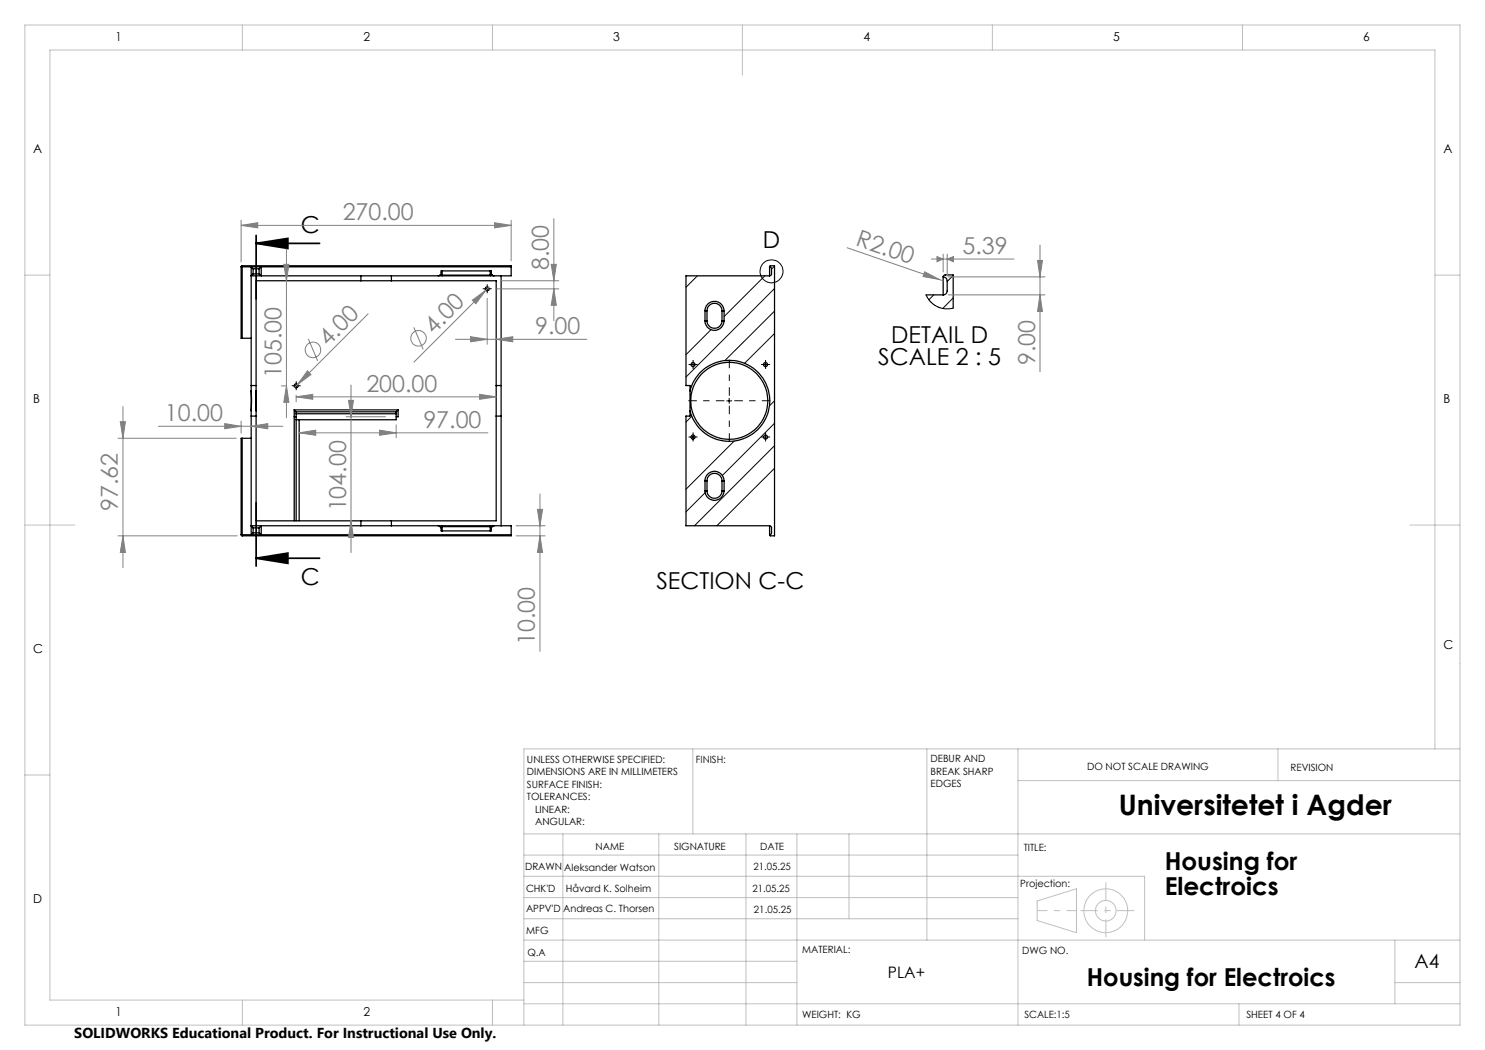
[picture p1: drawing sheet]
<svg xmlns="http://www.w3.org/2000/svg" width="297mm" height="210mm" viewBox="0 0 297 210" stroke-linecap="round" stroke-linejoin="round" font-family="sans-serif">
<g fill="none" stroke="#000" stroke-width=".25">
<path d="M48.2 53.4h.2M48.2 53.4v14.3h.2M48.4 53.2v.2M48.4 53.2h53.8v.2M48.4 53.2l-.2 .2M48.4 53.4v14.3M48.4 53.4h53.8M50.6 53.8l-.4-.4v24.8M50.6 53.8v1M50.6 54.8h1.2M50.6 53.8h1.2M51.8 53.8l.4-.4v1.8l-.4-.4"/>
<path d="M51.8 53.8v1M72.2 55.2v1M78.3 55.2v1M88 55l-.4 .2M88 55l.2-.3v-.5h10v.5l.2 .3M88 55h10.4M88.4 54.2v1M98 54.2v1M98.4 55l.4 .2M100.2 55.2v50M102.2 53.4v1.8h-52l.4-.4M153.9 53.4l.4 .3v1.1l-.4 .4"/>
<path d="M153.9 53.4l.2-.2h.8v54h-.9l-.1-.2M153.9 55.2h-16.7v21.9h.8v1.1M153.9 53.4v1.8M185.2 59h3.4M188.6 55.4a.85 .85 0 0 1 .8 .8v2a.78 .78 0 0 1-.8 .8M188.6 55.4l.3-.4h1.7v6.6M188.6 55.4v3.6M48.4 67.7h1.8M50.2 78.2v4M50.2 77.1h1M51.2 78.2v4M51.2 78.2v-22h48v48h-48v-22"/>
<path d="M99.2 77.1h1M138 78.2a8.1 8.1 0 0 1 12.5-4.7 8.1 8.1 0 0 1 0 13.3 8.1 8.1 0 0 1-12.5-4.6M138 78.2v4M141 62.2a1.91 1.91 0 0 1 1.9-1.9 1.91 1.91 0 0 1 1.9 1.9M141 64.2a1.91 1.91 0 0 0 1.9 1.9 1.91 1.91 0 0 0 1.9-1.9M141 62.2h.4M141 64.2h.4M141 62.2v2M141.4 62.2a1.5 1.5 0 0 1 1.5-1.5 1.5 1.5 0 0 1 1.5 1.5M141.4 64.2a1.5 1.5 0 0 0 1.5 1.4 1.5 1.5 0 0 0 1.5-1.4M141.4 62.2v2M144.4 62.2h.4"/>
<path d="M144.4 64.2h.4M144.4 62.2v2M144.8 62.2v2M48.4 87.7h-.2v19.3M48.4 87.7v19.3M48.4 87.7h1.8M50.2 82.2v24.8l.4-.4M50.2 83.2h1M58.8 83.4h.4M58.8 82l.4 .4M58.8 82v22.2M58.8 82h20.8"/>
<path d="M59.2 82.4v.4M59.2 82.8h20M59.2 82.4h20M59.2 82.8v21.4M59.8 84v20.2M79.2 82.4v.4M79.2 82.8v1.2h-20M79.6 82l-.4 .4M79.6 82v1.4h-.4M99.2 83.2h1M138 82.2v1h-.8v22h16.7M141 96.2a1.91 1.91 0 0 1 1.9-2 1.91 1.91 0 0 1 1.9 2"/>
<path d="M141 98.2a1.91 1.91 0 0 0 1.9 1.9 1.91 1.91 0 0 0 1.9-1.9M141 96.2h.4M141 98.2h.4M141 96.2v2M141.4 96.2a1.5 1.5 0 0 1 1.5-1.5 1.5 1.5 0 0 1 1.5 1.5M141.4 98.2a1.5 1.5 0 0 0 1.5 1.5 1.5 1.5 0 0 0 1.5-1.5M141.4 96.2v2M144.4 96.2h.4M144.4 98.2h.4M144.4 96.2v2M144.8 96.2v2M48.2 107h.2"/>
<path d="M48.2 107l.2 .2M48.4 107v.2M48.4 107h53.8M50.6 105.6l-.4-.4h52v1.8M50.6 106.6h1.2M50.6 105.6h1.2M50.6 105.6v1M51.8 105.6l.4-.4v1.8l-.4-.4M51.8 105.6v1M72.2 104.2v1M78.3 104.2v1M87.6 105.2l.4 .1"/>
<path d="M88 105.3l.2 .2v.7h10v-.6l.2-.3M88 105.3h10.4M88.4 105.2v1M98 105.2v1M98.8 105.2l-.4 .1M102.2 107v.2h-53.8M153.9 105.2l.4 .3v1.1l-.4 .4M153.9 105.2v1.8"/>
<circle cx="97.4" cy="57.8" r=".4"/>
<circle cx="59.2" cy="77.2" r=".4"/>
<circle cx="138.6" cy="72.9" r=".4"/>
<circle cx="153.1" cy="72.9" r=".4"/>
<circle cx="138.6" cy="87.4" r=".4"/>
<circle cx="145.9" cy="80.2" r="7.7"/>
<circle cx="153.1" cy="87.4" r=".4"/>
</g>
<g fill="none" stroke="#000" stroke-width=".2">
<path d="M96.9 57.8h1M97.4 57.3v1M139.5 55.2l-2.3 2.3M153 55.2l-8.2 8.1M154.9 53.2l-.6 .6M154.9 57.7l-17.7 17.7M185.2 59l.9 1.4 1.6 1 1.2 .4 1.7-.2M186.8 59l-1 1M190.6 55.1l-1.2 1.2M190.6 59.6l-2 2.1M58.7 77.2h1M59.2 76.7v1"/>
<path d="M138.1 72.9h1M138.6 72.4v1M142.2 65.9l-5 5M145.8 79.6v1.1M152.6 72.9h1M153.1 72.4v1M154.9 62.2l-9.9 9.9M154.9 66.7l-6 6M138.1 87.4h1M138.4 83.2l-1.2 1.2M138.6 86.9v1M141 98.5l-3.8 3.9"/>
<path d="M145.3 80.2h1.1M146.9 88.2l-9.7 9.7M152.6 87.4h1M153.1 86.9v1M154.9 80.2l-1 1M154.9 84.7l-10.4 10.4M154.9 89.1l-16 16.1M154.9 93.7l-11.5 11.5M154.9 107.1l-.1 .1"/>
<circle cx="154.3" cy="54.3" r="2.31"/>
</g>
<g fill="none" stroke="#808080" stroke-width=".2">
<path d="M48.2 45.1l3.3-.6v1.1zM48.2 44.1v8.3M48.2 45.1h54M56.8 52.9h1l-.5 3.3zM57.3 49.8v33.7M97.4 59.7v9.2M97.7 57.5l-14.9 14.9M98.9 44.5l3.3 .6-3.3 .5zM99.3 57.8h12.5M100.2 56.2h11.6M102.2 44.1v8.1M110.2 52.9h1.1l-.5 3.3z"/>
<path d="M110.8 57.8l.5 3.3h-1.1zM110.8 43.7v20.4M169.4 49.6l18.5 6.3M184.9 54.4l3 1.5-3.3-.6zM186.3 51.8h16.5M187.4 51.3l1.2 .5-1.2 .5zM187.9 55.9l.7 .3M188.6 50.8v3.6M189.4 51.8l1.3-.5v1zM189.4 50.8v4.4M189.7 59h19.3M189.7 55.4h19.3"/>
<path d="M207.5 52.1h1l-.5 3.3zM208 59l.5 3.3h-1zM208 49v25.4M56.3 77.2h1M57.3 77.2l.5 3.3h-1zM59.2 79.4l3.3-.5v1zM59.2 79v1.4M59.2 79.4h40M61.5 74.2l.7 .7-2.7 2zM61.7 67.8l1.8 4.4M70.2 77v33.5M73.6 62.8l-14.7 14.7"/>
<path d="M82.8 65.5l1.8 4.4M91.1 67.9h26.3M94.1 67.3l3.3 .6-3.3 .5zM94.5 60l2.7-1.9-2 2.6zM95.9 78.9l3.3 .5-3.3 .5zM99.2 67.9l3.4-.6v1.1zM23.6 87.7h23.6M24.1 84.3h1l-.5 3.4zM24.6 81.3v32.2M31.7 85.3h24.9M44.9 84.7l3.3 .6-3.3 .5zM48.2 84.2v2.4"/>
<path d="M50.2 85.3l3.4-.6v1.1zM59.8 86.6l3.3-.6v1.1zM59.8 86.6h37.8M69.2 83.4h7.9M69.7 80.1h1l-.5 3.3zM75.9 86l3.3 .6-3.3 .5zM79.2 85v2.6M108 98.8v31.5M23.6 107.2h23.8M24.6 107.2l.5 3.3h-1zM70.2 104.2l.5 3.3h-1zM103.2 107.2h5.8"/>
<path d="M103.2 105.2h5.8M107.5 101.9h1l-.5 3.3zM108 107.2l.5 3.3h-1z"/>
<circle cx="62.6" cy="70" r="1.55"/>
<circle cx="83.7" cy="67.7" r="1.56"/>
</g>
<path d="M51.2 48.7l6.4-1v2zM51.2 48.7h12.7M51.2 47.1v12.7M51.2 111.6l6.4-1v2.1zM51.2 100.5v12.7M51.2 111.6h12.7" fill="none" stroke="#000" stroke-width=".35"/>
<g fill="none" stroke="#c0c0c0" stroke-width=".2">
<path d="M5 5h287v200h-287zM48.5 5v5M98.5 5v5M148.5 5v10M198.5 5v5M248.5 5v5M5 55h5M287 55h5M5 105h10M282 105h10M5 155h5M138.6 149.8v17"/>
<path d="M185.4 149.8v38.2M203.6 149.8v55.2M203.6 156.1h88.4M255.6 149.8v6.3M287 149.8v-139.8h-277v190h94.8M292 149.8h-187.2v55.2M104.8 166.8h187.2M104.8 175.3h124.1v12.7M104.8 179.5h98.8M104.8 171h98.8M112.6 166.8v38.2M131.8 166.8v38.2"/>
<path d="M149.2 166.8v38.2M159.4 166.8v38.2M169.8 166.8v17M104.8 183.8h98.8M104.8 196.5h54.6M104.8 192.3h54.6M104.8 188h187.2M207.4 180.2l7.9-2.4v8.7l-7.9-2.4zM279 196.5h13M279 188v12.8M48.5 200v5M98.5 200v5"/>
<path d="M104.8 200.8h187.2M247.8 200.8v4.2"/>
<circle cx="221.2" cy="182.2" r="4.4"/>
<circle cx="221.2" cy="182.1" r="2.06"/>
</g>
<g fill="none" stroke="#000" stroke-width=".2" stroke-dasharray="15.2 1.3 1.3 1.3" stroke-linecap="butt">
<path d="M97 57.7h-.4M97.5 57.2v-.4M97.5 58.2v.4M98 57.7h.4M58.8 77.1h-.4M59.3 76.6v-.4M59.3 77.6v.4M59.8 77.1h.4M138.1 72.9h-.4M138.6 72.4v-.4M138.6 73.4v.4M139.1 72.9h.4"/>
<path d="M152.6 72.9h-.4M153.1 72.4v-.4M153.1 73.4v.4M153.6 72.9h.4M138.1 87.4h-.4M138.6 86.9v-.4M138.6 87.9v.4M139.1 87.4h.4M152.6 87.4h-.4M153.1 86.9v-.4M153.1 87.9v.4M153.6 87.4h.4"/>
</g>
<path d="M145.9 79.1v-7.2M144.9 80.1h-7.2M145.9 81.1v7.2M146.9 80.1h7.2" fill="none" stroke="#000" stroke-width=".2" stroke-dasharray="15.2 1.3 1.3 1.3" stroke-dashoffset="13.5" stroke-linecap="butt"/>
<path d="M207.5 182.1h7.8" fill="none" stroke="#c0c0c0" stroke-width=".2" stroke-dasharray="15.2 1.3 1.3 1.3" stroke-dashoffset="13.2" stroke-linecap="butt"/>
<path d="M221.2 176.5v11" fill="none" stroke="#c0c0c0" stroke-width=".2" stroke-dasharray="15.2 1.3 1.3 1.3" stroke-dashoffset="11.6" stroke-linecap="butt"/>
<path d="M216.1 182.1h10.8" fill="none" stroke="#c0c0c0" stroke-width=".2" stroke-dasharray="15.2 1.3 1.3 1.3" stroke-dashoffset="11.8" stroke-linecap="butt"/>
<path d="M51.2 48.7l6.4-1v2zM51.2 111.6l6.4-1v2.1z" fill="#000"/>
<g fill="#808080">
<path d="M184.9 54.4l3 1.5-3.3-.6z"/>
<path d="M94.5 60l2.7-1.9-2 2.6z"/>
<path d="M61.5 74.2l.7 .7-2.7 2z"/>
<path d="M75.9 86l3.3 .6-3.3 .5zM59.8 86.6l3.3-.6v1.1z"/>
<path d="M44.9 84.7l3.3 .6-3.3 .5zM50.2 85.3l3.4-.6v1.1zM48.2 45.1l3.3-.6v1.1zM98.9 44.5l3.3 .6-3.3 .5zM59.2 79.4l3.3-.5v1zM95.9 78.9l3.3 .5-3.3 .5zM94.1 67.3l3.3 .6-3.3 .5zM99.2 67.9l3.4-.6v1.1z"/>
<path d="M187.4 51.3l1.2 .5-1.2 .5zM189.4 51.8l1.3-.5v1z"/>
<path d="M208 59l.5 3.3h-1zM207.5 52.1h1l-.5 3.3z"/>
<path d="M57.3 77.2l.5 3.3h-1zM56.8 52.9h1l-.5 3.3zM110.8 57.8l.5 3.3h-1.1zM110.2 52.9h1.1l-.5 3.3z"/>
<path d="M24.1 84.3h1l-.5 3.4zM24.6 107.2l.5 3.3h-1zM107.5 101.9h1l-.5 3.3zM108 107.2l.5 3.3h-1zM69.7 80.1h1l-.5 3.3zM70.2 104.2l.5 3.3h-1z"/>
</g>
<text font-size="5.6" x="223.7" y="163">Universitetet i Agder</text>
<g font-size="4.9">
<text x="232.9" y="174">Housing for</text>
<text x="232.9" y="178.9">Electroics</text>
<text x="217.4" y="197.1">Housing for Electroics</text>
</g>
<g font-size="4.7">
<text x="60.2" y="46.6">C</text>
<text x="152.6" y="49.6">D</text>
<text x="178.3" y="68.5">DETAIL D</text>
<text x="175.7" y="73">SCALE 2 : 5</text>
<text x="60.2" y="117">C</text>
<text x="131.3" y="117.8">SECTION C-C</text>
</g>
<g font-size="4.7" fill="#808080">
<text x="68.5" y="44">270.00</text>
<text x="171" y="49" transform="rotate(19 171 49)">R2.00</text>
<text x="192.5" y="50.8">5.39</text>
<text x="109.8" y="54.1" transform="rotate(-90 109.8 54.1)">8.00</text>
<text x="65.6" y="69.4" transform="rotate(-45 65.6 69.4)">4.00</text>
<text x="86.7" y="67" transform="rotate(-45 86.7 67)">4.00</text>
<text x="107.1" y="66.8">9.00</text>
<text x="56.3" y="75.6" transform="rotate(-90 56.3 75.6)">105.00</text>
<text x="207" y="73" transform="rotate(-90 207 73)">9.00</text>
<text x="73.3" y="78.3">200.00</text>
<text x="33" y="84.2">10.00</text>
<text x="84.7" y="85.5">97.00</text>
<text x="23.6" y="102.2" transform="rotate(-90 23.6 102.2)">97.62</text>
<text x="69.2" y="102.3" transform="rotate(-90 69.2 102.3)">104.00</text>
<text x="107" y="129" transform="rotate(-90 107 129)">10.00</text>
</g>
<text font-size="3.9" x="282.9" y="193.6">A4</text>
<text font-size="3.2" x="177.6" y="195.7">PLA+</text>
<text font-size="2.9" x="14.9" y="207.6">SOLIDWORKS Educational Product. For Instructional Use Only.</text>
<g font-size="2.5">
<text x="23.1" y="8.2">1</text>
<text x="72.7" y="8.2">2</text>
<text x="122.7" y="8.2">3</text>
<text x="172.7" y="8.2">4</text>
<text x="222.7" y="8.2">5</text>
<text x="272.7" y="8.2">6</text>
<text x="6.7" y="30.7">A</text>
<text x="288.7" y="30.7">A</text>
<text x="6.7" y="80.7">B</text>
<text x="288.7" y="80.7">B</text>
<text x="6.7" y="130.7">C</text>
<text x="288.7" y="129.7">C</text>
<text x="6.7" y="180.7">D</text>
<text x="23.1" y="203.2">1</text>
<text x="72.7" y="203.2">2</text>
</g>
<g font-size="2">
<text x="105.4" y="152.6">UNLESS OTHERWISE SPECIFIED:</text>
<text x="105.4" y="155.1">DIMENSIONS ARE IN MILLIMETERS</text>
<text x="139.2" y="152.6">FINISH:</text>
<text x="186.1" y="152.5">DEBUR AND</text>
<text x="186.1" y="155">BREAK SHARP</text>
<text x="217.4" y="154">DO NOT SCALE DRAWING</text>
<text x="258.1" y="154.2">REVISION</text>
<text x="105.4" y="157.6">SURFACE FINISH:</text>
<text x="105.4" y="160.1">TOLERANCES:</text>
<text x="186.1" y="157.5">EDGES</text>
<text x="107" y="162.6">LINEAR:</text>
<text x="107" y="165.1">ANGULAR:</text>
<text x="119.1" y="170">NAME</text>
<text x="134.8" y="169.9">SIGNATURE</text>
<text x="150.7" y="173.9">21.05.25</text>
<text x="152" y="169.9">DATE</text>
<text x="204.8" y="170.2">TITLE:</text>
<text x="105" y="174.1">DRAWN</text>
<text x="105.2" y="178.3">CHK'D</text>
<text x="112.9" y="174.1">Aleksander Watson</text>
<text x="113.2" y="178.3">Håvard K. Solheim</text>
<text x="150.5" y="178.3">21.05.25</text>
<text x="204.1" y="177.4">Projection:</text>
<text x="105.2" y="182.4">APPV'D</text>
<text x="112.6" y="182.4">Andreas C. Thorsen</text>
<text x="150.8" y="182.6">21.05.25</text>
<text x="105.3" y="186.8">MFG</text>
<text x="105.5" y="191.1">Q.A</text>
<text x="160.5" y="190.5">MATERIAL:</text>
<text x="204.4" y="190.8">DWG NO.</text>
<text x="160.4" y="203.5">WEIGHT: KG</text>
<text x="204.9" y="203.6">SCALE:1:5</text>
<text x="249.3" y="203.6">SHEET 4 OF 4</text>
</g>
</svg>
